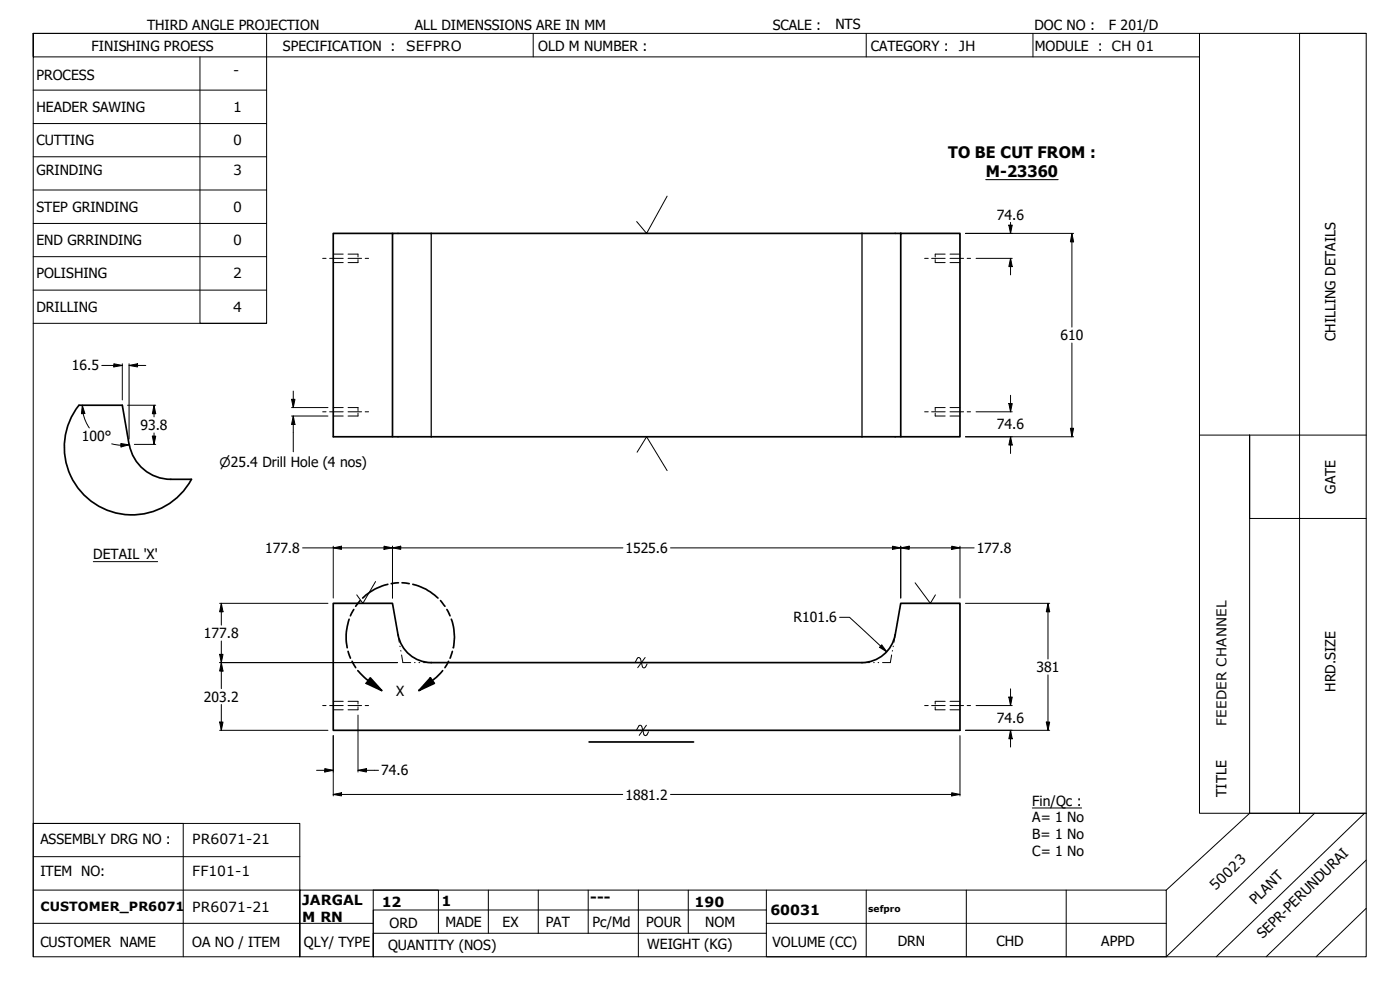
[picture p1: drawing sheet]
<svg xmlns="http://www.w3.org/2000/svg" width="420mm" height="297mm" viewBox="0 0 420 297" stroke-linecap="round" stroke-linejoin="round" font-family="sans-serif">
<!-- layer: Hidden (ANSI) -->
<g fill="none" stroke="#000" stroke-width=".3">
<path d="M100 76.2h3M100 78.8h3M104.5 76.2h2.9v.9M107.4 77.9v.9h-2.9M280.7 77.9v.9h3M283.7 76.2h-3v.9M285.1 76.2h3M285.1 78.8h3M100 122.3h3M100 124.8h3M104.5 122.3h2.9v.9M107.4 124v.8h-2.9"/>
<path d="M280.7 124v.8h3M283.7 122.3h-3v.9M285.1 122.3h3M285.1 124.8h3M100 210.4h3M100 213h3M104.5 210.4h2.9v.9M107.4 212.1v.9h-2.9M280.7 212.1v.9h3M283.7 210.4h-3v.9M285.1 210.4h3M285.1 213h3"/>
</g>
<!-- layer: Visible (ANSI) -->
<path d="M117.8 70h-17.8v61h17.8v-61h152.5M270.3 70h17.8v61h-17.8zM23.7 121.6h13l2 11.7M38.8 133.3a12.7 12.7 0 0 0 12.5 10.5h6.2M117.8 131h152.5M100 181h17.8l1.7 9.4a10.1 10.1 0 0 0 9.9 8.4h129.3a10.2 10.2 0 0 0 10-8.4l1.6-9.4h17.8v38.1h-188.1z" fill="none" stroke="#000" stroke-width=".51"/>
<!-- layer: Visible Narrow (ANSI) -->
<path d="M129.4 70v61M258.7 70v61" fill="none" stroke="#000" stroke-width=".38"/>
<!-- layer: Break Line (ANSI) -->
<path d="M23.7 121.6a20.3 20.3 0 0 0 4.7 29.5 20.3 20.3 0 0 0 29.1-7.3" fill="none" stroke="#000" stroke-width=".51"/>
<!-- layer: Symbol (ANSI) -->
<path d="M28 168.5h19.3M309.8 242.4h14.8" fill="none" stroke="#000" stroke-width=".3"/>
<!-- layer: Detail Boundary (ANSI) -->
<g fill="none" stroke="#000" stroke-width=".51">
<path d="M116.4 175.3a15.6 15.6 0 0 0-7.6 4.1M119.6 174.9l-2.2 .2M120.6 174.9l2.2 .2M123.9 175.3a15.6 15.6 0 0 1 7.5 4.1M104.5 195.4l.7 2.1M104.8 185.8a16.1 16.1 0 0 0-.6 8.6M105.7 198.4l1 1.9M106.2 182.9l-1 1.9M108.1 180.2l-1.4 1.7M132.2 180.2l1.3 1.7M134.1 182.9l1 1.9M134.6 198.4l-1.1 1.9"/>
<path d="M135.4 185.8a16 16 0 0 1 .6 8.6M135.8 195.4l-.7 2.1M107.4 201.2l2.5 2.5 4.7 3.5M111.1 203.4l3.5 3.8-4.7-2.2zM129.2 203.4l1.2 1.6-4.7 2.2zM132.8 201.2l-1.8 2-5.3 4"/>
</g>
<g fill="#000">
<path d="M111.1 203.4l3.5 3.8-4.7-2.2z" fill-rule="evenodd"/>
<path d="M129.2 203.4l1.2 1.6-4.7 2.2z" fill-rule="evenodd"/>
</g>
<!-- layer: Title (ANSI) -->
<g fill="none" stroke="#000" stroke-width=".3">
<path d="M60 17.1v79.9h20M160 10v7.1M260 10v7.1M310 10v7.1M360 17.1v226.9h50h-20M360 17.1h-350v-7.1v277.1h400v-277.1h-400h70v87h-70M360 10v7.1M410 10h-20v234h-15v-113.5v25.1h35M10 27h70M10 37.1h70M10 47h70M10 57h70"/>
<path d="M10 67h70M10 77h70M10 87h70M360 130.5h50M10 247.1h45v40M10 257h80M375 244l-25 23.1M394.5 244l-44.5 43.1M409.5 244l-44.5 43.1M410 258l-30 29.1M10 277h102M10 267.1h80"/>
<path d="M146.6 267.1v12.9M161.5 267.1v12.9M176.5 267.1v12.9M191.6 267.1v20M206.6 267.1v12.9M230 267.1v20h120M230 273h-118v14.1M230 277h120M260 267.1v20M290 267.1v20M320 267.1v20M410 272.5l-15 14.6"/>
<path d="M10 287.1v-40h80v40v-20h260v20M131.6 280v-12.9h-19.6v20M230 280h-118v7.1"/>
</g>
<path d="M295.8 53.9h21.8" fill="none" stroke="#000" stroke-width=".32"/>
<!-- layer: Sketch Geometry (ANSI) -->
<g fill="none" stroke="#000" stroke-width=".3">
<path d="M200.2 58.9l-6.1 11.1-3-3.5M191.2 135.7l2.9-4.7 6.1 10.2M112.7 174.5l-3.8 6.5-1.8-2.5M274.6 174.9l4.6 6.1 1.5-2.5M119.4 190.4l.4 2.3M120 193.9l.1 .1M120.3 195.2v.2M120.5 196.5l.4 2.3h2.4M124.4 198.8h.2M125.7 198.8h.3M127.1 198.8h2.3M192.1 197.6l-.2-.3-.5 .1-.7 1.2"/>
<path d="M192.2 197.6l.8 2.7h.6l.6-1.1M193.6 197.3l-2.2 3M258.7 198.8h2.3M262.2 198.8h.2M263.5 198.8h.2M267.6 196.5l-.4 2.3h-2.3M267.8 195.2v.2M268.1 193.9l-.1 .1M268.7 190.4l-.4 2.3M192.6 218l-.2-.3h-.6l-.7 1.2M192.6 217.9l.6 2.4M194 217.6l-2.2 3"/>
<path d="M194.6 219.6l-.4 .9M193.2 220.4l.5 .3 .4-.3"/>
</g>
<path d="M176.8 222.6h31.4" fill="none" stroke="#000" stroke-width=".51"/>
<!-- layer: Centerline (ANSI) -->
<g fill="none" stroke="#000" stroke-width=".3">
<path d="M96.8 77.5h1.1M98.9 77.5h4.1M104.5 77.5h4M109.6 77.5h1M277.5 77.5h1.1M279.6 77.5h4.1M285.1 77.5h4.1M290.3 77.5h1M96.8 123.6h1.1M98.9 123.6h4.1M104.5 123.6h4M109.6 123.6h1"/>
<path d="M277.5 123.6h1.1M279.6 123.6h4.1M285.1 123.6h4.1M290.3 123.6h1M96.8 211.7h1.1M98.9 211.7h4.1M104.5 211.7h4M109.6 211.7h1M277.5 211.7h1.1M279.6 211.7h4.1M285.1 211.7h4.1M290.3 211.7h1"/>
</g>
<!-- layer: Dimension (ANSI) -->
<g fill="none" stroke="#000" stroke-width=".3">
<path d="M289.8 70h32.4M292.9 77.5h10.9M302.8 67.5h1l-.5 2.5zM303.3 77.5l.5 2.5h-1zM303.3 66.7v3.3M303.3 77.5v5M321.7 70l.5 2.6h-1zM321.7 70v28.2M30.5 109.7h6.2M34.2 109.1l2.5 .6-2.5 .4zM36.7 109.1v10.9M38.7 109.7l2.6-.6v1z"/>
<path d="M38.7 109.7h5.1M38.7 109.1v22.6M87.5 119.8h1l-.5 2.5zM88 117.3v5M303.3 118.6v5M321.7 102.9v28.1M24.7 121.6l.8 2.5h-1.1zM24.7 121.6l.6 3.8 1.5 3M33.5 133.2l2.8 .4M36.3 133.1l2.4 .4-2.4 .6zM38.3 121.6h8.4M38.7 133.5l-2.4 .1"/>
<path d="M40.3 133.3h6.4M45.7 130.9h1l-.5 2.4zM46.2 121.6l.5 2.5h-1zM46.2 121.6v3.5M46.2 129.9v3.4M87.5 122.3h10.9M87.5 124.8h10.9M88 124.8l.5 2.6h-1zM88 124.8v10.8M289.8 131h32.4M292.9 123.6h10.9M302.8 121.1h1l-.5 2.5z"/>
<path d="M303.3 131l.5 2.5h-1zM303.3 131v5.1M321.2 128.5h1l-.5 2.5zM90.8 164.4h96.1M100 164.4l2.5-.5v.9zM100 163.9v15.5M115.3 163.9l2.5 .5-2.5 .4zM117.8 164.4l2.5-.5v.9zM117.8 163.9v15.5M201.2 164.4h91.2M267.8 163.9l2.5 .5-2.5 .4zM270.3 164.4l2.6-.5v.9z"/>
<path d="M270.3 163.9v15.5M285.6 163.9l2.5 .5-2.5 .4zM288.1 163.9v15.5M65.9 196.3h1l-.5 2.5zM65.9 181h32.5M65.9 198.8h53.4M66.4 181l.5 2.6h-1zM66.4 198.8l.5 2.5h-1zM66.4 181v6.6M66.4 192.3v14.3M252 185.2h3l11.1 10.4M264.6 193.5l1.5 2.1-2.1-1.4z"/>
<path d="M289.8 181h25.2M314.5 181l.5 2.6h-1zM314.5 181v16.7M65.9 216.6h1l-.5 2.5zM65.9 219.1h32.5M66.4 211.4v7.7M107.4 214.6v17M289.8 219.1h25.2M292.9 211.7h10.9M302.8 209.2h1l-.5 2.5zM303.3 219.1l.5 2.6h-1zM303.3 206.7v5"/>
<path d="M303.3 219.1v5M314 216.6h1l-.5 2.5zM314.5 202.5v16.6M95 231.1h5M97.5 230.6l2.5 .5-2.5 .5zM100 238.4l2.5-.5v.9zM100 220.7v18.1M100 238.4h86.9M107.4 231.1l2.6-.5v1zM107.4 231.1h6.2M201.2 238.4h86.9M285.6 237.9l2.5 .5-2.5 .4z"/>
<path d="M288.1 220.7v18.1"/>
</g>
<g fill="#000">
<path d="M302.8 67.5h1l-.5 2.5z" fill-rule="evenodd"/>
<path d="M303.3 77.5l.5 2.5h-1z" fill-rule="evenodd"/>
<path d="M321.7 70l.5 2.6h-1z" fill-rule="evenodd"/>
<path d="M34.2 109.1l2.5 .6-2.5 .4z" fill-rule="evenodd"/>
<path d="M38.7 109.7l2.6-.6v1z" fill-rule="evenodd"/>
<path d="M87.5 119.8h1l-.5 2.5z" fill-rule="evenodd"/>
<path d="M24.7 121.6l.8 2.5h-1.1z" fill-rule="evenodd"/>
<path d="M36.3 133.1l2.4 .4-2.4 .6z" fill-rule="evenodd"/>
<path d="M45.7 130.9h1l-.5 2.4z" fill-rule="evenodd"/>
<path d="M46.2 121.6l.5 2.5h-1z" fill-rule="evenodd"/>
<path d="M88 124.8l.5 2.6h-1z" fill-rule="evenodd"/>
<path d="M302.8 121.1h1l-.5 2.5z" fill-rule="evenodd"/>
<path d="M303.3 131l.5 2.5h-1z" fill-rule="evenodd"/>
<path d="M321.2 128.5h1l-.5 2.5z" fill-rule="evenodd"/>
<path d="M100 164.4l2.5-.5v.9z" fill-rule="evenodd"/>
<path d="M115.3 163.9l2.5 .5-2.5 .4z" fill-rule="evenodd"/>
<path d="M117.8 164.4l2.5-.5v.9z" fill-rule="evenodd"/>
<path d="M267.8 163.9l2.5 .5-2.5 .4z" fill-rule="evenodd"/>
<path d="M270.3 164.4l2.6-.5v.9z" fill-rule="evenodd"/>
<path d="M285.6 163.9l2.5 .5-2.5 .4z" fill-rule="evenodd"/>
<path d="M65.9 196.3h1l-.5 2.5z" fill-rule="evenodd"/>
<path d="M66.4 181l.5 2.6h-1z" fill-rule="evenodd"/>
<path d="M264.6 193.5l1.5 2.1-2.1-1.4z" fill-rule="evenodd"/>
<path d="M314.5 181l.5 2.6h-1z" fill-rule="evenodd"/>
<path d="M65.9 216.6h1l-.5 2.5z" fill-rule="evenodd"/>
<path d="M66.4 198.8l.5 2.5h-1z" fill-rule="evenodd"/>
<path d="M302.8 209.2h1l-.5 2.5z" fill-rule="evenodd"/>
<path d="M314 216.6h1l-.5 2.5z" fill-rule="evenodd"/>
<path d="M97.5 230.6l2.5 .5-2.5 .5z" fill-rule="evenodd"/>
<path d="M100 238.4l2.5-.5v.9z" fill-rule="evenodd"/>
<path d="M107.4 231.1l2.6-.5v1z" fill-rule="evenodd"/>
<path d="M285.6 237.9l2.5 .5-2.5 .4z" fill-rule="evenodd"/>
<path d="M303.3 219.1l.5 2.6h-1z" fill-rule="evenodd"/>
</g>
<g font-size="4.8">
<text x="284.5" y="47.4">TO BE CUT FROM :</text>
<text x="295.8" y="53.1">M-23360</text>
</g>
<g font-size="4.2">
<text x="44.1" y="8.9">THIRD ANGLE PROJECTION</text>
<text x="124.5" y="8.9">ALL DIMENSSIONS ARE IN MM</text>
<text x="231.9" y="8.9">SCALE :</text>
<text x="250.7" y="8.8">NTS</text>
<text x="310.5" y="8.9">DOC NO :</text>
<text x="332.8" y="9">F 201/D</text>
<text x="27.5" y="15.2">FINISHING PROESS</text>
<text x="84.9" y="15.2">SPECIFICATION :</text>
<text x="121.9" y="15.2">SEFPRO</text>
<text x="161.5" y="15.2">OLD M NUMBER :</text>
<text x="261.3" y="15.2">CATEGORY :</text>
<text x="287.8" y="15.2">JH</text>
<text x="310.6" y="15.2">MODULE : CH 01</text>
<text x="10.9" y="24.1">PROCESS</text>
<text x="10.9" y="33.6">HEADER SAWING</text>
<text x="70" y="33.6">1</text>
<text x="10.9" y="43.5">CUTTING</text>
<text x="70" y="43.5">0</text>
<text x="10.9" y="52.5">GRINDING</text>
<text x="70" y="52.5">3</text>
<text x="10.9" y="63.7">STEP GRINDING</text>
<text x="70" y="63.7">0</text>
<text x="299.2" y="65.9">74.6</text>
<text x="10.9" y="73.4">END GRRINDING</text>
<text x="70" y="73.5">0</text>
<text x="10.9" y="83.5">POLISHING</text>
<text x="70" y="83.5">2</text>
<text x="10.9" y="93.6">DRILLING</text>
<text x="70" y="93.6">4</text>
<text x="318.3" y="102">610</text>
<text x="400.8" y="102.3" transform="rotate(-90 400.8 102.3)">CHILLING DETAILS</text>
<text x="21.6" y="111.1">16.5</text>
<text x="42.2" y="129">93.8</text>
<text x="299.2" y="128.8">74.6</text>
<text x="24.6" y="132.3">100°</text>
<text x="400.8" y="148.1" transform="rotate(-90 400.8 148.1)">GATE</text>
<text x="28" y="167.8">DETAIL 'X'</text>
<text x="79.6" y="165.9">177.8</text>
<text x="187.7" y="165.9">1525.6</text>
<text x="293.1" y="165.9">177.8</text>
<text x="61.2" y="191.4">177.8</text>
<text x="238.1" y="186.7">R101.6</text>
<text x="311.1" y="201.6">381</text>
<text x="118.9" y="208.9">X</text>
<text x="400.8" y="207.6" transform="rotate(-90 400.8 207.6)">HRD.SIZE</text>
<text x="61.2" y="210.5">203.2</text>
<text x="299.2" y="216.9">74.6</text>
<text x="114.4" y="232.6">74.6</text>
<text x="187.7" y="239.9">1881.2</text>
<text x="368.1" y="239.1" transform="rotate(-90 368.1 239.1)">TITLE</text>
<text x="309.8" y="241.7">Fin/Qc :</text>
<text x="309.8" y="246.7">A= 1 No</text>
<text x="309.8" y="251.8">B= 1 No</text>
<text x="12.1" y="253.1">ASSEMBLY DRG NO :</text>
<text x="57.7" y="253.1">PR6071-21</text>
<text x="309.8" y="256.8">C= 1 No</text>
<text x="12.1" y="262.9">ITEM NO:</text>
<text x="57.7" y="262.9">FF101-1</text>
<text x="364.7" y="267.4" transform="rotate(-44 364.7 267.4)">50023</text>
<text x="57.7" y="273.7">PR6071-21</text>
<text x="90.7" y="271.4">JARGAL</text>
<text x="114.6" y="272">12</text>
<text x="132.5" y="272">1</text>
<text x="177.2" y="270.6">---</text>
<text x="208.5" y="272">190</text>
<text x="231.2" y="274.6">60031</text>
<text x="376.7" y="271.5" transform="rotate(-44 376.7 271.5)">PLANT</text>
<text x="90.7" y="276.5">M RN</text>
<text x="116.9" y="278.5">ORD</text>
<text x="133.7" y="278.1">MADE</text>
<text x="150.8" y="278.1">EX</text>
<text x="163.8" y="278.1">PAT</text>
<text x="177.9" y="278.2">Pc/Md</text>
<text x="193.9" y="278.1">POUR</text>
<text x="211.6" y="278.1">NOM</text>
<text x="379" y="281.7" transform="rotate(-44 379 281.7)">SEPR-PERUNDURAI</text>
<text x="12.1" y="284">CUSTOMER NAME</text>
<text x="57.7" y="284.1">OA NO / ITEM</text>
<text x="91.2" y="284.2">QLY/ TYPE</text>
<text x="116.5" y="285">QUANTITY (NOS)</text>
<text x="194.2" y="284.6">WEIGHT (KG)</text>
<text x="231.8" y="284.1">VOLUME (CC)</text>
<text x="269.4" y="283.9">DRN</text>
<text x="299" y="284">CHD</text>
<text x="330.5" y="283.9">APPD</text>
</g>
<g font-size="4.1">
<text x="70" y="22.5">-</text>
<text x="368.1" y="217.8" transform="rotate(-90 368.1 217.8)">FEEDER CHANNEL</text>
</g>
<text font-size="3.9" x="65.8" y="140.1">⌀25.4 Drill Hole (4 nos)</text>
<text font-size="3.8" x="12.1" y="273.5">CUSTOMER_PR6071</text>
<text font-size="2.7" x="260.5" y="273.7">sefpro</text>
</svg>
